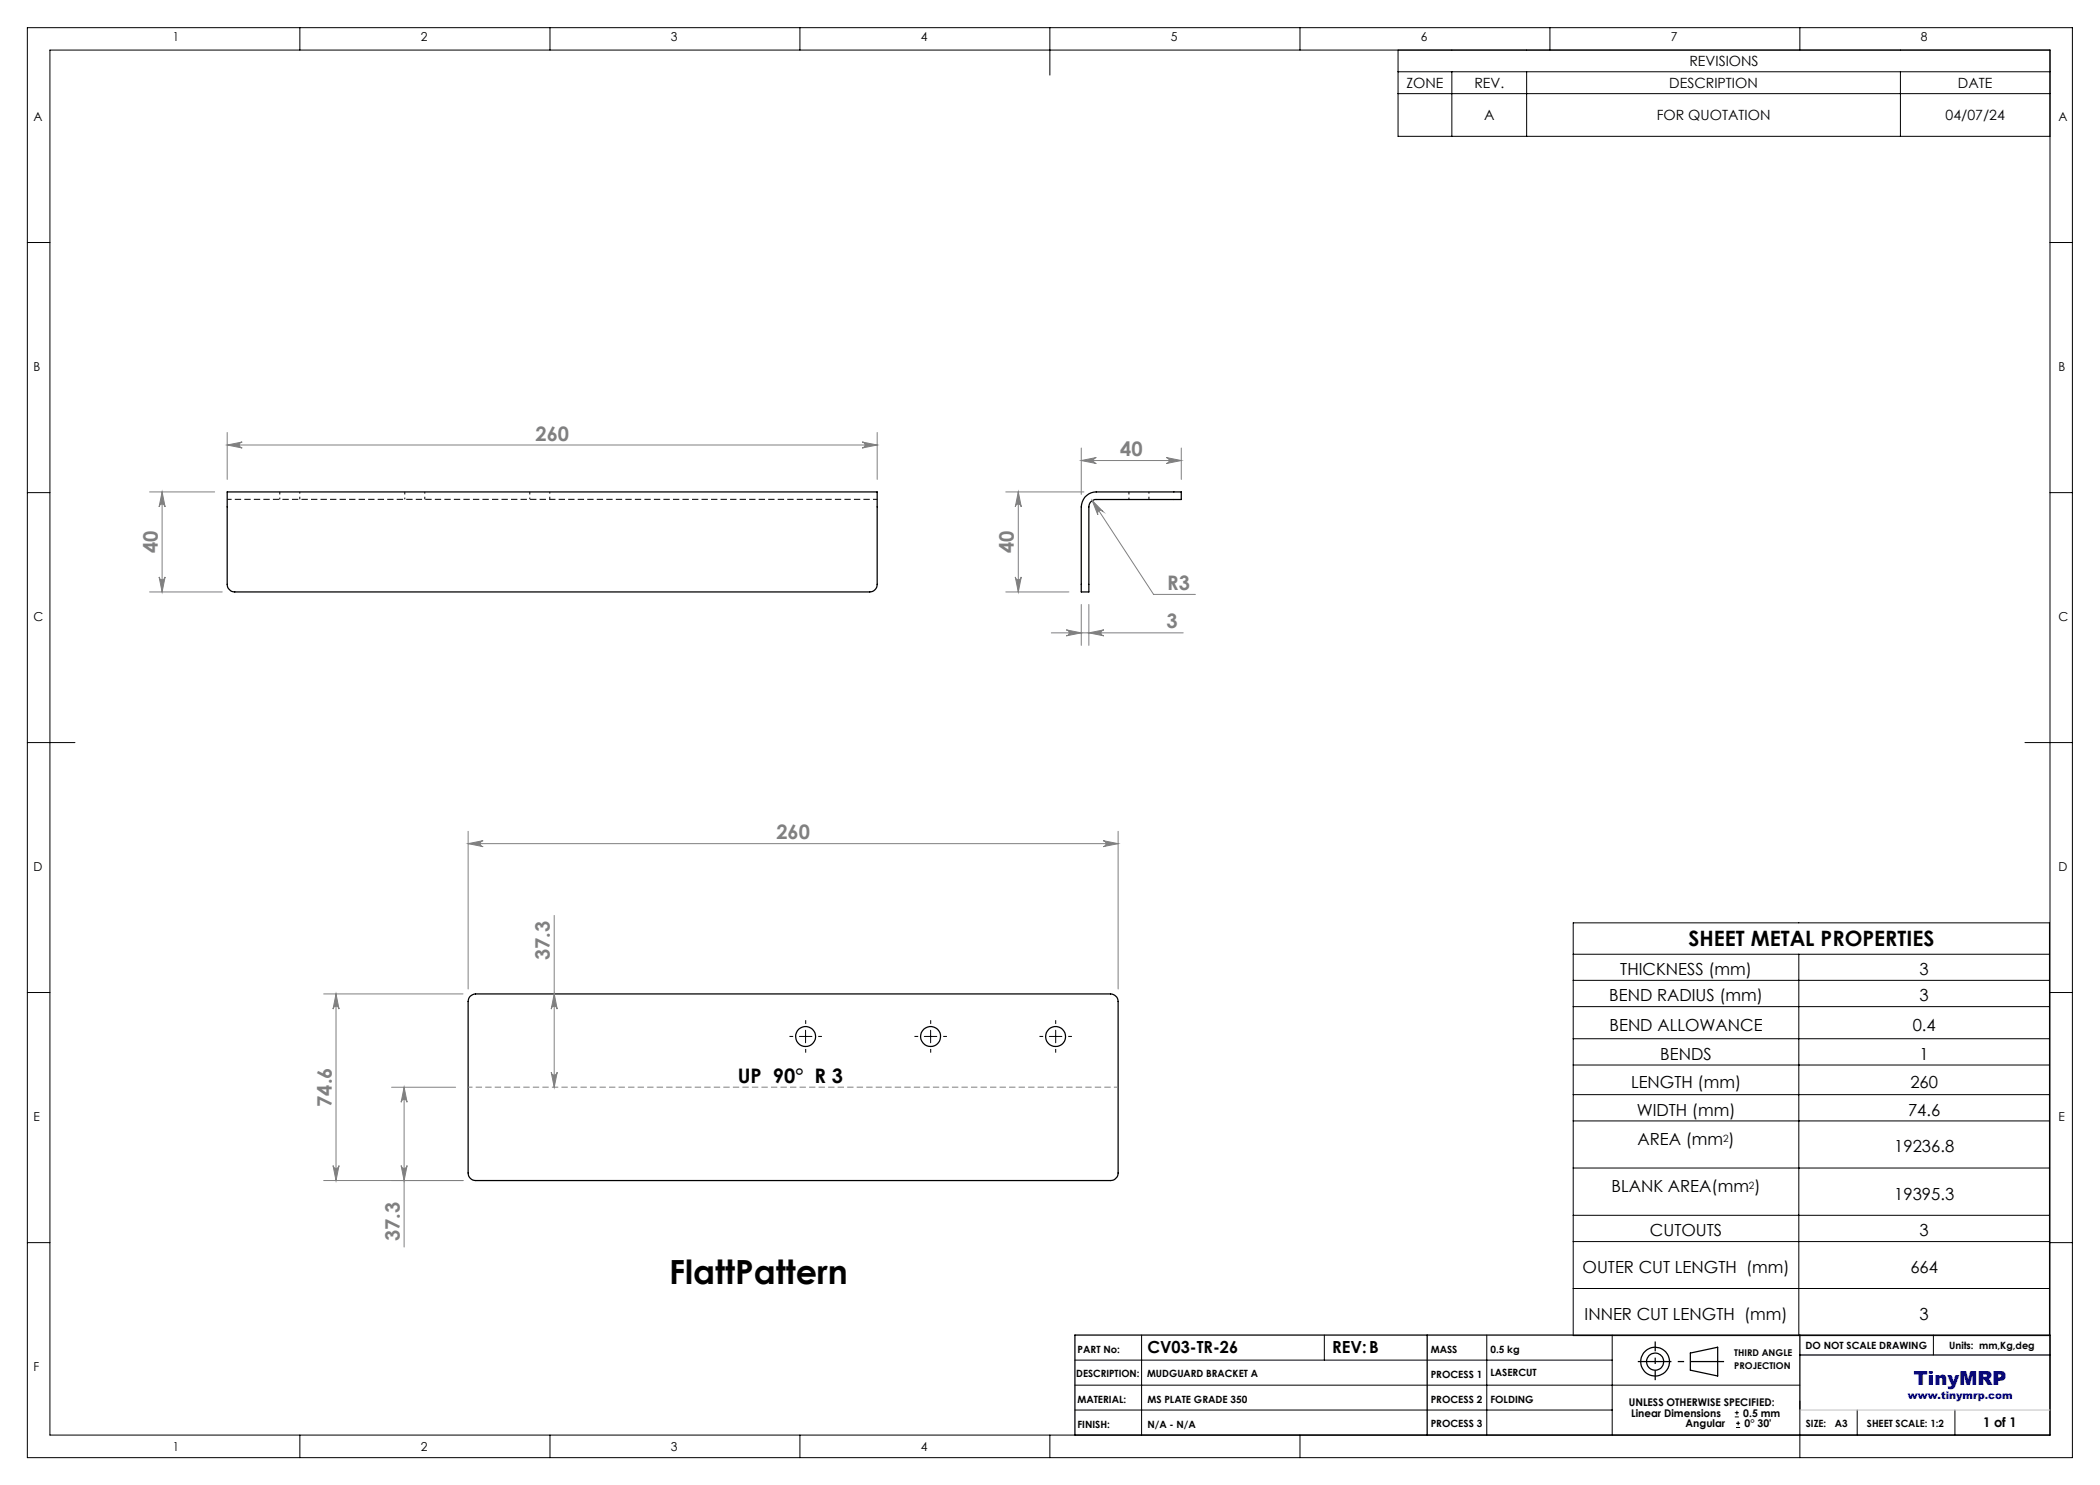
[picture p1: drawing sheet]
<svg xmlns="http://www.w3.org/2000/svg" width="420mm" height="297mm" viewBox="0 0 420 297" stroke-linecap="round" stroke-linejoin="round" font-family="sans-serif">
<g fill="none" stroke="#000" stroke-width=".25">
<path d="M45.4 98.4h130v18.5a1.51 1.51 0 0 1-1.4 1.5h-127a1.57 1.57 0 0 1-1.6-1.5zM217 99.4a3 3 0 0 1 2.3-1h17v1.5h-17a1.45 1.45 0 0 0-1.5 1.5v17h-1.5v-17a3.6 3.6 0 0 1 .7-2zM94.1 199.2l1-.4h127a1.57 1.57 0 0 1 1.5 1.5v34.3a1.57 1.57 0 0 1-1.5 1.5h-127a1.51 1.51 0 0 1-1.5-1.5v-34.3l.1-.6zM215 267h195v20h-195zM285.4 267v20M338.1 270.6l5.4-1.2v5.8l-5.4-1.2zM360 267v15M360 271h50"/>
<circle cx="161.1" cy="207.3" r="1.99"/>
<circle cx="186.1" cy="207.3" r="2"/>
<circle cx="211.1" cy="207.3" r="1.99"/>
<circle cx="331" cy="272.3" r="2.87"/>
<circle cx="331" cy="272.3" r="1.72"/>
</g>
<path d="M45.5 99.9h130" fill="none" stroke="#000" stroke-width=".2" stroke-dasharray="1.3 .6" stroke-dashoffset=".4" stroke-linecap="butt"/>
<path d="M56 98.4v1.5M60 99.9v-1.5M81 98.4v1.5M85 99.9v-1.5M106 98.4v1.5M110 99.9v-1.5M225.8 98.4v1.5M229.8 99.9v-1.5" fill="none" stroke="#000" stroke-width=".2" stroke-dasharray="1.3 .6" stroke-dashoffset=".8" stroke-linecap="butt"/>
<g fill="none" stroke="#000" stroke-width=".2">
<path d="M5.5 5.5h409v286h-409zM10 10h400v277h-400zM60 5.5v4.5M110 5.5v4.5M160 5.5v4.5M210 5.5v9.5M260 5.5v4.5M279.6 10v17.3h130.4M279.6 14.4h130.4M279.6 18.7h130.4M290.4 14.4v12.9M305.3 14.4v12.9"/>
<path d="M310 5.5v4.5M360 5.5v4.5M380.1 14.4v12.9M5.5 48.5h4.5M410 48.5h4.5M5.5 98.5h4.5M410 98.5h4.5M5.5 148.5h9.5M405 148.5h9.5M5.5 198.5h4.5M314.6 184.6h95.3v82.5h-95.3zM314.6 190.8h95.3"/>
<path d="M314.6 196.1h95.3M359.8 190.8v76.3M410 198.5h4.5M159.9 207.3h2.5M161.1 206.1v2.5M184.9 207.3h2.5M186.1 206.1v2.5M209.9 207.3h2.5M211.1 206.1v2.5M314.6 201.3h95.3M314.6 207.7h95.3M314.6 213h95.3"/>
<path d="M314.6 218.9h95.3M314.6 224.2h95.3M314.6 233.6h95.3M5.5 248.5h4.5M314.6 243.1h95.3M314.6 248.3h95.3M314.6 257.7h95.3M410 248.5h4.5M215 277h145M215 272h107.4M228.3 267v20M264.9 267v5"/>
<path d="M297.4 267v20M322.4 267v20M386.7 267v4M60 287v4.5M110 287v4.5M160 287v4.5M210 287v4.5M215 282h107.4M260 287v4.5M347 283.4h.8M347 282.5h.8M347.2 285.5h.8"/>
<path d="M347.2 284.7h.8M347.4 282.1v.9M347.6 284.3v.8M360 280.2v11.3M371.4 282v5M391 282v5"/>
</g>
<g fill="none" stroke="#808080" stroke-width=".2">
<path d="M29.9 98.4h13M32.4 98.4l.6 3a.6 .6 0 0 0-.6-.6 .6 .6 0 0 0-.6 .6zM32.4 98.4v20M45.4 89l3-.6a.6 .6 0 0 0-.5 .6 .6 .6 0 0 0 .5 .6zM45.4 86.5v9.4M45.4 89h130M172.4 88.4l3 .6-3 .6a.6 .6 0 0 0 .6-.6 .6 .6 0 0 0-.6-.6zM175.4 86.5v9.4M201.2 98.4h15.6M203.7 98.4l.6 3a.6 .6 0 0 0-.6-.6 .6 .6 0 0 0-.6 .6zM203.7 98.4v20M216.3 92.1l3-.6a.6 .6 0 0 0-.6 .6 .6 .6 0 0 0 .6 .6z"/>
<path d="M216.3 89.6v9.3M216.3 92.1h20M233.3 91.5l3 .6-3 .6a.6 .6 0 0 0 .5-.6 .6 .6 0 0 0-.5-.6zM236.3 89.6v6.3M29.9 118.4h14.5M31.8 115.4a.6 .6 0 0 0 .6 .6 .6 .6 0 0 0 .6-.6l-.6 3zM201.2 118.4h12.6M203.1 115.4a.6 .6 0 0 0 .6 .6 .6 .6 0 0 0 .6-.6l-.6 3zM218.4 100.1l2.2 2.2a.61 .61 0 0 0-.8-.1 .61 .61 0 0 0-.2 .8zM218.4 100.1l12.3 18.8h8.4M210.3 126.6h26.3M213.3 126l3 .6-3 .6a.6 .6 0 0 0 .5-.6 .6 .6 0 0 0-.5-.6z"/>
<path d="M216.3 120.9v8.2M217.8 126.6l3-.6a.6 .6 0 0 0-.6 .6 .6 .6 0 0 0 .6 .6zM217.8 120.9v8.2M93.6 168.7l3-.6a.6 .6 0 0 0-.5 .6 .6 .6 0 0 0 .5 .6zM93.6 166.3v31.5M93.6 168.7h130M220.6 168.1l3 .6-3 .6a.6 .6 0 0 0 .6-.6 .6 .6 0 0 0-.6-.6zM223.6 166.3v31.5M64.7 198.8h27.9M67.2 198.8l.6 3a.6 .6 0 0 0-.6-.6 .6 .6 0 0 0-.6 .6zM67.2 198.8v37.3M110.8 198.8l.6 3a.6 .6 0 0 0-.6-.6 .6 .6 0 0 0-.6 .6z"/>
<path d="M110.8 183.1v34.3M78.3 217.4h12.8M80.8 217.4l.6 3a.6 .6 0 0 0-.6-.5 .6 .6 0 0 0-.6 .5zM80.8 217.4v32M110.2 214.5a.6 .6 0 0 0 .6 .5 .6 .6 0 0 0 .6-.5l-.6 2.9zM64.7 236.1h27.9M66.6 233.1a.6 .6 0 0 0 .6 .6 .6 .6 0 0 0 .6-.6l-.6 3zM80.2 233.1a.6 .6 0 0 0 .6 .6 .6 .6 0 0 0 .6-.6l-.6 3z"/>
</g>
<path d="M158.6 207.3h-.7M161.1 204.8v-.8M161.1 209.8v.7M163.6 207.3h.8M183.6 207.3h-.7M186.1 204.8v-.8M186.1 209.8v.7M188.6 207.3h.8M208.6 207.3h-.7M211.1 204.8v-.8M211.1 209.8v.7M213.6 207.3h.8" fill="none" stroke="#000" stroke-width=".2" stroke-dasharray="15.2 1.3 1.3 1.3" stroke-linecap="butt"/>
<path d="M327.6 272.3h17.2" fill="none" stroke="#000" stroke-width=".25" stroke-dasharray="15.2 1.3 1.3 1.3" stroke-dashoffset="8.5" stroke-linecap="butt"/>
<path d="M331 268.3v7.7" fill="none" stroke="#000" stroke-width=".25" stroke-dasharray="15.2 1.3 1.3 1.3" stroke-dashoffset="13.3" stroke-linecap="butt"/>
<path d="M93.6 217.4h130" fill="none" stroke="#808080" stroke-width=".2" stroke-dasharray="1.3 .6" stroke-dashoffset=".4" stroke-linecap="butt"/>
<path d="M360 282h50" fill="none" stroke="#c0c0c0" stroke-width=".2"/>
<g fill="#808080">
<path d="M93.6 168.7l3-.6a.6 .6 0 0 0-.5 .6 .6 .6 0 0 0 .5 .6zM220.6 168.1l3 .6-3 .6a.6 .6 0 0 0 .6-.6 .6 .6 0 0 0-.6-.6zM218.4 100.1l1.2 2.9a.62 .62 0 0 1 .2-.8 .62 .62 0 0 1 .8 .1zM216.3 92.1l3-.6a.6 .6 0 0 0-.6 .6 .6 .6 0 0 0 .6 .6zM233.3 91.5l3 .6-3 .6a.6 .6 0 0 0 .5-.6 .6 .6 0 0 0-.5-.6z"/>
<path d="M213.3 126l3 .6-3 .6a.6 .6 0 0 0 .5-.6 .6 .6 0 0 0-.5-.6zM217.8 126.6l3-.6a.6 .6 0 0 0-.6 .6 .6 .6 0 0 0 .6 .6z"/>
<path d="M110.2 214.5a.6 .6 0 0 0 .6 .5 .6 .6 0 0 0 .6-.5l-.6 2.9zM110.8 198.8l.6 3a.6 .6 0 0 0-.6-.6 .6 .6 0 0 0-.6 .6zM203.1 115.4a.6 .6 0 0 0 .6 .6 .6 .6 0 0 0 .6-.6l-.6 3zM203.7 98.4l.6 3a.6 .6 0 0 0-.6-.6 .6 .6 0 0 0-.6 .6z"/>
<path d="M67.2 198.8l.6 3a.6 .6 0 0 0-.6-.6 .6 .6 0 0 0-.6 .6zM66.6 233.1a.6 .6 0 0 0 .6 .6 .6 .6 0 0 0 .6-.6l-.6 3zM80.8 217.4l.6 3a.6 .6 0 0 0-.6-.5 .6 .6 0 0 0-.6 .5zM80.2 233.1a.6 .6 0 0 0 .6 .6 .6 .6 0 0 0 .6-.6l-.6 3z"/>
<path d="M45.4 89l3-.6a.6 .6 0 0 0-.5 .6 .6 .6 0 0 0 .5 .6zM172.4 88.4l3 .6-3 .6a.6 .6 0 0 0 .6-.6 .6 .6 0 0 0-.6-.6z"/>
<path d="M32.4 98.4l.6 3a.6 .6 0 0 0-.6-.6 .6 .6 0 0 0-.6 .6zM31.8 115.4a.6 .6 0 0 0 .6 .6 .6 .6 0 0 0 .6-.6l-.6 3z"/>
</g>
<text font-size="6.7" x="133.9" y="256.8">FlattPattern</text>
<text font-size="4.2" x="337.7" y="189.2">SHEET METAL PROPERTIES</text>
<g font-size="4" fill="#808080">
<text x="107.1" y="88.1">260</text>
<text x="224" y="91.2">40</text>
<text x="31.6" y="110.6" transform="rotate(-90 31.6 110.6)">40</text>
<text x="202.8" y="110.6" transform="rotate(-90 202.8 110.6)">40</text>
<text x="233.4" y="118">R3</text>
<text x="233.3" y="125.7">3</text>
<text x="155.3" y="167.9">260</text>
<text x="110" y="192.1" transform="rotate(-90 110 192.1)">37.3</text>
<text x="66.4" y="221.4" transform="rotate(-90 66.4 221.4)">74.6</text>
<text x="80" y="248.3" transform="rotate(-90 80 248.3)">37.3</text>
</g>
<text font-size="4" x="147.6" y="216.6">UP 90° R 3</text>
<text font-size="3.9" fill="#0000a0" x="382.8" y="277">TinyMRP</text>
<g font-size="3.3">
<text x="324.1" y="195">THICKNESS (mm)</text>
<text x="383.9" y="195">3</text>
<text x="321.8" y="200.3">BEND RADIUS (mm)</text>
<text x="383.9" y="200.3">3</text>
<text x="321.9" y="206.1">BEND ALLOWANCE</text>
<text x="382.5" y="206.1">0.4</text>
<text x="332.1" y="211.9">BENDS</text>
<text x="383.9" y="211.9">1</text>
<text x="326.2" y="217.5">LENGTH (mm)</text>
<text x="382.1" y="217.5">260</text>
<text x="327.3" y="223.1">WIDTH (mm)</text>
<text x="381.6" y="223.1">74.6</text>
<text x="327.5" y="229">AREA (mm )</text>
<text x="378.8" y="230.5">19236.8</text>
<text x="322.3" y="238.5">BLANK AREA(mm )</text>
<text x="378.8" y="239.9">19395.3</text>
<text x="330" y="247.3">CUTOUTS</text>
<text x="383.9" y="247.3">3</text>
<text x="316.5" y="254.6">OUTER CUT LENGTH (mm)</text>
<text x="382.1" y="254.6">664</text>
<text x="316.9" y="264">INNER CUT LENGTH (mm)</text>
<text x="383.9" y="264">3</text>
<text x="229.5" y="270.6">CV03-TR-26</text>
<text x="266.4" y="270.7">REV:B</text>
</g>
<g font-size="2.8">
<text x="281.3" y="17.6">ZONE</text>
<text x="294.9" y="17.6">REV.</text>
<text x="333.9" y="17.6">DESCRIPTION</text>
<text x="337.9" y="13.2">REVISIONS</text>
<text x="391.6" y="17.6">DATE</text>
<text x="296.8" y="24">A</text>
<text x="331.3" y="24">FOR QUOTATION</text>
<text x="389.1" y="24">04/07/24</text>
</g>
<text font-size="2.7" x="396.6" y="285.4">1 of 1</text>
<g font-size="2.5">
<text x="34.6" y="8.2">1</text>
<text x="84.2" y="8.2">2</text>
<text x="134.2" y="8.2">3</text>
<text x="184.2" y="8.2">4</text>
<text x="234.2" y="8.2">5</text>
<text x="284.2" y="8.2">6</text>
<text x="334.2" y="8.2">7</text>
<text x="384.2" y="8.2">8</text>
<text x="6.7" y="24.2">A</text>
<text x="411.7" y="24.2">A</text>
<text x="6.7" y="74.2">B</text>
<text x="411.7" y="74.2">B</text>
<text x="6.7" y="124.2">C</text>
<text x="411.7" y="124.2">C</text>
<text x="6.7" y="174.2">D</text>
<text x="411.7" y="174.2">D</text>
<text x="6.7" y="224.2">E</text>
<text x="411.7" y="224.2">E</text>
<text x="6.7" y="274.2">F</text>
<text x="34.6" y="290.2">1</text>
<text x="84.2" y="290.2">2</text>
<text x="134.2" y="290.2">3</text>
<text x="184.2" y="290.2">4</text>
</g>
<g font-size="2.1">
<text x="325.8" y="281.2">UNLESS OTHERWISE SPECIFIED:</text>
<text x="326.2" y="283.4">Linear Dimensions</text>
<text x="337.1" y="285.5">Angular</text>
<text x="348.7" y="283.4">0.5 mm</text>
<text x="348.9" y="285.5">0° 30'</text>
</g>
<text font-size="2.1" fill="#0000a0" x="381.6" y="279.9">www.tinymrp.com</text>
<g font-size="2">
<text x="344.6" y="228.3">2</text>
<text x="349.8" y="237.8">2</text>
<text x="361.1" y="269.9">DO NOT SCALE DRAWING</text>
<text x="389.8" y="269.8">Units: mm,Kg,deg</text>
<text x="215.3" y="275.4">DESCRIPTION:</text>
<text x="215.5" y="270.7">PART No:</text>
<text x="229.4" y="275.4">MUDGUARD BRACKET A</text>
<text x="286.1" y="270.6">MASS</text>
<text x="286.1" y="275.6">PROCESS 1</text>
<text x="298.1" y="270.6">0.5 kg</text>
<text x="298.1" y="275.3">LASERCUT</text>
<text x="215.5" y="280.6">MATERIAL:</text>
<text x="229.5" y="280.6">MS PLATE GRADE 350</text>
<text x="286.1" y="280.6">PROCESS 2</text>
<text x="298.1" y="280.6">FOLDING</text>
<text x="215.5" y="285.6">FINISH:</text>
<text x="229.5" y="285.6">N/A - N/A</text>
<text x="286.1" y="285.4">PROCESS 3</text>
<text x="361.2" y="285.4">SIZE:</text>
<text x="367" y="285.4">A3</text>
<text x="373.4" y="285.4">SHEET SCALE: 1:2</text>
</g>
<g font-size="1.9">
<text x="346.9" y="271.3">THIRD ANGLE</text>
<text x="346.9" y="273.7">PROJECTION</text>
</g>
</svg>
